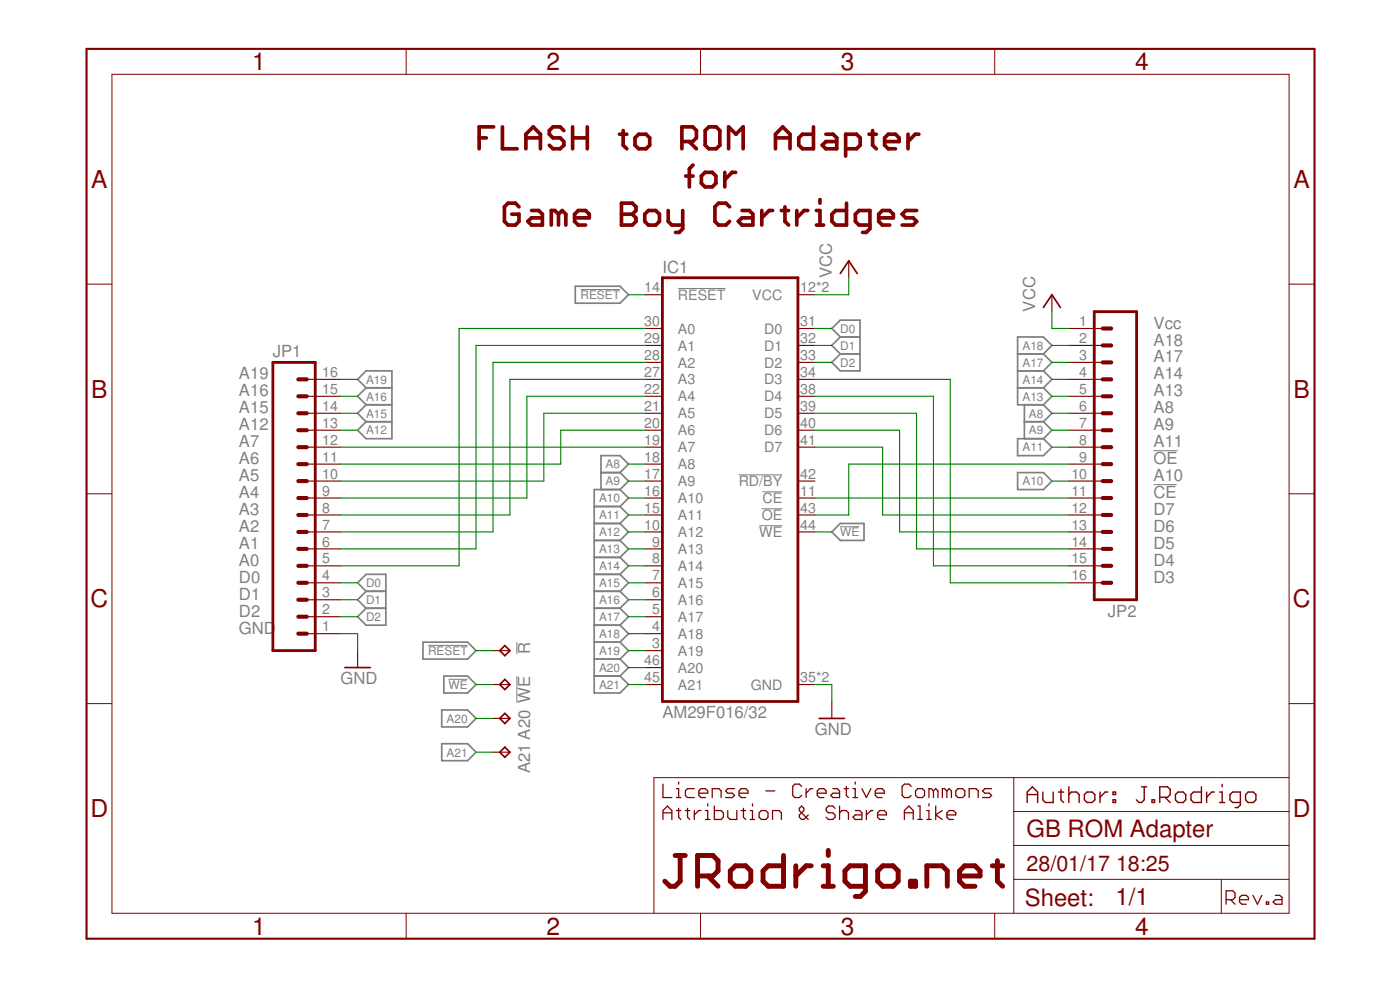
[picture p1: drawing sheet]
<?xml version="1.0" encoding="utf-8"?>
<!DOCTYPE eagle SYSTEM "eagle.dtd">
<eagle version="6.6.0">
<drawing>
<settings>
<setting alwaysvectorfont="no"/>
<setting verticaltext="up"/>
</settings>
<grid distance="0.1" unitdist="inch" unit="inch" style="lines" multiple="1" display="no" altdistance="0.01" altunitdist="inch" altunit="inch"/>
<schematic xreflabel="%F%N/%S.%C%R" xrefpart="/%S.%C%R">
<libraries>
<library name="jrodrigo-gameboy">
<symbols>
<symbol name="AM29FXXX">
<wire x1="-10.16" y1="-30.48" x2="10.16" y2="-30.48" width="0.4064" layer="94"/>
<wire x1="10.16" y1="-30.48" x2="10.16" y2="33.02" width="0.4064" layer="94"/>
<wire x1="10.16" y1="33.02" x2="-10.16" y2="33.02" width="0.4064" layer="94"/>
<wire x1="-10.16" y1="33.02" x2="-10.16" y2="-30.48" width="0.4064" layer="94"/>
<pin name="!RD/BY" x="12.7" y="2.54" length="short" direction="out" rot="R180"/>
<pin name="!CE" x="12.7" y="0" length="short" direction="in" rot="R180"/>
<pin name="!OE" x="12.7" y="-2.54" length="short" direction="in" rot="R180"/>
<pin name="!RESET" x="-12.7" y="30.48" length="short" direction="in"/>
<pin name="!WE" x="12.7" y="-5.08" length="short" direction="in" rot="R180"/>
<pin name="A0" x="-12.7" y="25.4" length="short" direction="in"/>
<pin name="A1" x="-12.7" y="22.86" length="short" direction="in"/>
<pin name="A2" x="-12.7" y="20.32" length="short" direction="in"/>
<pin name="A3" x="-12.7" y="17.78" length="short" direction="in"/>
<pin name="A4" x="-12.7" y="15.24" length="short" direction="in"/>
<pin name="A5" x="-12.7" y="12.7" length="short" direction="in"/>
<pin name="A6" x="-12.7" y="10.16" length="short" direction="in"/>
<pin name="A7" x="-12.7" y="7.62" length="short" direction="in"/>
<pin name="A8" x="-12.7" y="5.08" length="short" direction="in"/>
<pin name="A9" x="-12.7" y="2.54" length="short" direction="in"/>
<pin name="A10" x="-12.7" y="0" length="short" direction="in"/>
<pin name="A11" x="-12.7" y="-2.54" length="short" direction="in"/>
<pin name="A12" x="-12.7" y="-5.08" length="short" direction="in"/>
<pin name="A13" x="-12.7" y="-7.62" length="short" direction="in"/>
<pin name="A14" x="-12.7" y="-10.16" length="short" direction="in"/>
<pin name="A15" x="-12.7" y="-12.7" length="short" direction="in"/>
<pin name="A16" x="-12.7" y="-15.24" length="short" direction="in"/>
<pin name="A17" x="-12.7" y="-17.78" length="short" direction="in"/>
<pin name="A18" x="-12.7" y="-20.32" length="short" direction="in"/>
<pin name="A19" x="-12.7" y="-22.86" length="short" direction="in"/>
<pin name="A20" x="-12.7" y="-25.4" length="short" direction="in"/>
<pin name="A21" x="-12.7" y="-27.94" length="short" direction="in"/>
<pin name="D0" x="12.7" y="25.4" length="short" direction="hiz" rot="R180"/>
<pin name="D1" x="12.7" y="22.86" length="short" direction="hiz" rot="R180"/>
<pin name="D2" x="12.7" y="20.32" length="short" direction="hiz" rot="R180"/>
<pin name="D3" x="12.7" y="17.78" length="short" direction="hiz" rot="R180"/>
<pin name="D4" x="12.7" y="15.24" length="short" direction="hiz" rot="R180"/>
<pin name="D5" x="12.7" y="12.7" length="short" direction="hiz" rot="R180"/>
<pin name="D6" x="12.7" y="10.16" length="short" direction="hiz" rot="R180"/>
<pin name="D7" x="12.7" y="7.62" length="short" direction="hiz" rot="R180"/>
<pin name="GND" x="12.7" y="-27.94" length="short" direction="pwr" rot="R180"/>
<pin name="VCC" x="12.7" y="30.48" length="short" direction="pwr" rot="R180"/>
<text x="-10.16" y="33.655" size="1.778" layer="95">&gt;NAME</text>
<text x="-10.16" y="-33.02" size="1.778" layer="96">&gt;VALUE</text>
</symbol>
<symbol name="CASTELLATIONS_16-PINS">
<wire x1="6.35" y1="-22.86" x2="0" y2="-22.86" width="0.4064" layer="94"/>
<wire x1="3.81" y1="-15.24" x2="5.08" y2="-15.24" width="0.6096" layer="94"/>
<wire x1="3.81" y1="-17.78" x2="5.08" y2="-17.78" width="0.6096" layer="94"/>
<wire x1="3.81" y1="-20.32" x2="5.08" y2="-20.32" width="0.6096" layer="94"/>
<wire x1="0" y1="20.32" x2="0" y2="-22.86" width="0.4064" layer="94"/>
<wire x1="6.35" y1="-22.86" x2="6.35" y2="20.32" width="0.4064" layer="94"/>
<wire x1="0" y1="20.32" x2="6.35" y2="20.32" width="0.4064" layer="94"/>
<wire x1="3.81" y1="-10.16" x2="5.08" y2="-10.16" width="0.6096" layer="94"/>
<wire x1="3.81" y1="-12.7" x2="5.08" y2="-12.7" width="0.6096" layer="94"/>
<wire x1="3.81" y1="-7.62" x2="5.08" y2="-7.62" width="0.6096" layer="94"/>
<wire x1="3.81" y1="-5.08" x2="5.08" y2="-5.08" width="0.6096" layer="94"/>
<wire x1="3.81" y1="-2.54" x2="5.08" y2="-2.54" width="0.6096" layer="94"/>
<wire x1="3.81" y1="0" x2="5.08" y2="0" width="0.6096" layer="94"/>
<wire x1="3.81" y1="2.54" x2="5.08" y2="2.54" width="0.6096" layer="94"/>
<wire x1="3.81" y1="5.08" x2="5.08" y2="5.08" width="0.6096" layer="94"/>
<wire x1="3.81" y1="7.62" x2="5.08" y2="7.62" width="0.6096" layer="94"/>
<wire x1="3.81" y1="10.16" x2="5.08" y2="10.16" width="0.6096" layer="94"/>
<wire x1="3.81" y1="12.7" x2="5.08" y2="12.7" width="0.6096" layer="94"/>
<wire x1="3.81" y1="15.24" x2="5.08" y2="15.24" width="0.6096" layer="94"/>
<wire x1="3.81" y1="17.78" x2="5.08" y2="17.78" width="0.6096" layer="94"/>
<text x="0" y="-25.4" size="1.778" layer="96">&gt;VALUE</text>
<text x="0" y="21.082" size="1.778" layer="95">&gt;NAME</text>
<pin name="1" x="10.16" y="-20.32" visible="pad" length="middle" direction="pas" swaplevel="1" rot="R180"/>
<pin name="2" x="10.16" y="-17.78" visible="pad" length="middle" direction="pas" swaplevel="1" rot="R180"/>
<pin name="3" x="10.16" y="-15.24" visible="pad" length="middle" direction="pas" swaplevel="1" rot="R180"/>
<pin name="4" x="10.16" y="-12.7" visible="pad" length="middle" direction="pas" swaplevel="1" rot="R180"/>
<pin name="5" x="10.16" y="-10.16" visible="pad" length="middle" direction="pas" swaplevel="1" rot="R180"/>
<pin name="6" x="10.16" y="-7.62" visible="pad" length="middle" direction="pas" swaplevel="1" rot="R180"/>
<pin name="7" x="10.16" y="-5.08" visible="pad" length="middle" direction="pas" swaplevel="1" rot="R180"/>
<pin name="8" x="10.16" y="-2.54" visible="pad" length="middle" direction="pas" swaplevel="1" rot="R180"/>
<pin name="9" x="10.16" y="0" visible="pad" length="middle" direction="pas" swaplevel="1" rot="R180"/>
<pin name="10" x="10.16" y="2.54" visible="pad" length="middle" direction="pas" swaplevel="1" rot="R180"/>
<pin name="11" x="10.16" y="5.08" visible="pad" length="middle" direction="pas" swaplevel="1" rot="R180"/>
<pin name="12" x="10.16" y="7.62" visible="pad" length="middle" direction="pas" swaplevel="1" rot="R180"/>
<pin name="13" x="10.16" y="10.16" visible="pad" length="middle" direction="pas" swaplevel="1" rot="R180"/>
<pin name="14" x="10.16" y="12.7" visible="pad" length="middle" direction="pas" swaplevel="1" rot="R180"/>
<pin name="15" x="10.16" y="15.24" visible="pad" length="middle" direction="pas" swaplevel="1" rot="R180"/>
<pin name="16" x="10.16" y="17.78" visible="pad" length="middle" direction="pas" swaplevel="1" rot="R180"/>
</symbol>
</symbols>
<devicesets>
<deviceset name="AM29FXXX" prefix="IC">
<gates>
<gate name="G$1" symbol="AM29FXXX" x="30.48" y="17.78"/>
</gates>
<devices>
<device name="" package="SO44">
<connects>
<connect gate="G$1" pin="!CE" pad="43"/>
<connect gate="G$1" pin="!OE" pad="29"/>
<connect gate="G$1" pin="!RD/BY" pad="28"/>
<connect gate="G$1" pin="!RESET" pad="2"/>
<connect gate="G$1" pin="!WE" pad="30"/>
<connect gate="G$1" pin="A0" pad="16"/>
<connect gate="G$1" pin="A1" pad="15"/>
<connect gate="G$1" pin="A10" pad="4"/>
<connect gate="G$1" pin="A11" pad="3"/>
<connect gate="G$1" pin="A12" pad="42"/>
<connect gate="G$1" pin="A13" pad="41"/>
<connect gate="G$1" pin="A14" pad="40"/>
<connect gate="G$1" pin="A15" pad="39"/>
<connect gate="G$1" pin="A16" pad="38"/>
<connect gate="G$1" pin="A17" pad="37"/>
<connect gate="G$1" pin="A18" pad="36"/>
<connect gate="G$1" pin="A19" pad="35"/>
<connect gate="G$1" pin="A2" pad="14"/>
<connect gate="G$1" pin="A20" pad="32"/>
<connect gate="G$1" pin="A21" pad="31"/>
<connect gate="G$1" pin="A3" pad="13"/>
<connect gate="G$1" pin="A4" pad="10"/>
<connect gate="G$1" pin="A5" pad="9"/>
<connect gate="G$1" pin="A6" pad="8"/>
<connect gate="G$1" pin="A7" pad="7"/>
<connect gate="G$1" pin="A8" pad="6"/>
<connect gate="G$1" pin="A9" pad="5"/>
<connect gate="G$1" pin="D0" pad="17"/>
<connect gate="G$1" pin="D1" pad="18"/>
<connect gate="G$1" pin="D2" pad="19"/>
<connect gate="G$1" pin="D3" pad="20"/>
<connect gate="G$1" pin="D4" pad="24"/>
<connect gate="G$1" pin="D5" pad="25"/>
<connect gate="G$1" pin="D6" pad="26"/>
<connect gate="G$1" pin="D7" pad="27"/>
<connect gate="G$1" pin="GND" pad="21 22"/>
<connect gate="G$1" pin="VCC" pad="23 44"/>
</connects>
<technologies>
<technology name=""/>
</technologies>
</device>
<device name="TSOP48-STANDARD" package="TSOP48">
<connects>
<connect gate="G$1" pin="!CE" pad="11"/>
<connect gate="G$1" pin="!OE" pad="43"/>
<connect gate="G$1" pin="!RD/BY" pad="42"/>
<connect gate="G$1" pin="!RESET" pad="14"/>
<connect gate="G$1" pin="!WE" pad="44"/>
<connect gate="G$1" pin="A0" pad="30"/>
<connect gate="G$1" pin="A1" pad="29"/>
<connect gate="G$1" pin="A10" pad="16"/>
<connect gate="G$1" pin="A11" pad="15"/>
<connect gate="G$1" pin="A12" pad="10"/>
<connect gate="G$1" pin="A13" pad="9"/>
<connect gate="G$1" pin="A14" pad="8"/>
<connect gate="G$1" pin="A15" pad="7"/>
<connect gate="G$1" pin="A16" pad="6"/>
<connect gate="G$1" pin="A17" pad="5"/>
<connect gate="G$1" pin="A18" pad="4"/>
<connect gate="G$1" pin="A19" pad="3"/>
<connect gate="G$1" pin="A2" pad="28"/>
<connect gate="G$1" pin="A20" pad="46"/>
<connect gate="G$1" pin="A21" pad="45"/>
<connect gate="G$1" pin="A3" pad="27"/>
<connect gate="G$1" pin="A4" pad="22"/>
<connect gate="G$1" pin="A5" pad="21"/>
<connect gate="G$1" pin="A6" pad="20"/>
<connect gate="G$1" pin="A7" pad="19"/>
<connect gate="G$1" pin="A8" pad="18"/>
<connect gate="G$1" pin="A9" pad="17"/>
<connect gate="G$1" pin="D0" pad="31"/>
<connect gate="G$1" pin="D1" pad="32"/>
<connect gate="G$1" pin="D2" pad="33"/>
<connect gate="G$1" pin="D3" pad="34"/>
<connect gate="G$1" pin="D4" pad="38"/>
<connect gate="G$1" pin="D5" pad="39"/>
<connect gate="G$1" pin="D6" pad="40"/>
<connect gate="G$1" pin="D7" pad="41"/>
<connect gate="G$1" pin="GND" pad="35 36"/>
<connect gate="G$1" pin="VCC" pad="12 37"/>
</connects>
<technologies>
<technology name=""/>
</technologies>
</device>
</devices>
</deviceset>
<deviceset name="CASTELLATIONS_16-PINS" prefix="JP" uservalue="yes">
<gates>
<gate name="G$1" symbol="CASTELLATIONS_16-PINS" x="0" y="0"/>
</gates>
<devices>
<device name="*" package="CASTELLATIONS_16-PINS">
<connects>
<connect gate="G$1" pin="1" pad="1"/>
<connect gate="G$1" pin="10" pad="10"/>
<connect gate="G$1" pin="11" pad="11"/>
<connect gate="G$1" pin="12" pad="12"/>
<connect gate="G$1" pin="13" pad="13"/>
<connect gate="G$1" pin="14" pad="14"/>
<connect gate="G$1" pin="15" pad="15"/>
<connect gate="G$1" pin="16" pad="16"/>
<connect gate="G$1" pin="2" pad="2"/>
<connect gate="G$1" pin="3" pad="3"/>
<connect gate="G$1" pin="4" pad="4"/>
<connect gate="G$1" pin="5" pad="5"/>
<connect gate="G$1" pin="6" pad="6"/>
<connect gate="G$1" pin="7" pad="7"/>
<connect gate="G$1" pin="8" pad="8"/>
<connect gate="G$1" pin="9" pad="9"/>
</connects>
<technologies>
<technology name=""/>
</technologies>
</device>
</devices>
</deviceset>
</devicesets>
</library>
<library name="supply1">
<symbols>
<symbol name="GND">
<wire x1="-1.905" y1="0" x2="1.905" y2="0" width="0.254" layer="94"/>
<text x="-2.54" y="-2.54" size="1.778" layer="96">&gt;VALUE</text>
<pin name="GND" x="0" y="2.54" visible="off" length="short" direction="sup" rot="R270"/>
</symbol>
<symbol name="VCC">
<wire x1="1.27" y1="-1.905" x2="0" y2="0" width="0.254" layer="94"/>
<wire x1="0" y1="0" x2="-1.27" y2="-1.905" width="0.254" layer="94"/>
<text x="-2.54" y="-2.54" size="1.778" layer="96" rot="R90">&gt;VALUE</text>
<pin name="VCC" x="0" y="-2.54" visible="off" length="short" direction="sup" rot="R90"/>
</symbol>
</symbols>
<devicesets>
<deviceset name="GND" prefix="GND">
<gates>
<gate name="1" symbol="GND" x="0" y="0"/>
</gates>
<devices>
<device name="">
<technologies>
<technology name=""/>
</technologies>
</device>
</devices>
</deviceset>
<deviceset name="VCC" prefix="P+">
<gates>
<gate name="VCC" symbol="VCC" x="0" y="0"/>
</gates>
<devices>
<device name="">
<technologies>
<technology name=""/>
</technologies>
</device>
</devices>
</deviceset>
</devicesets>
</library>
<library name="testpad">
<symbols>
<symbol name="TP">
<wire x1="-0.762" y1="-0.762" x2="0" y2="0" width="0.254" layer="94"/>
<wire x1="0" y1="0" x2="0.762" y2="-0.762" width="0.254" layer="94"/>
<wire x1="0.762" y1="-0.762" x2="0" y2="-1.524" width="0.254" layer="94"/>
<wire x1="0" y1="-1.524" x2="-0.762" y2="-0.762" width="0.254" layer="94"/>
<text x="-1.27" y="1.27" size="1.778" layer="95">&gt;NAME</text>
<text x="1.27" y="-1.27" size="1.778" layer="97">&gt;TP_SIGNAL_NAME</text>
<pin name="TP" x="0" y="-2.54" visible="off" length="short" direction="in" rot="R90"/>
</symbol>
</symbols>
<devicesets>
<deviceset name="TP" prefix="TP">
<gates>
<gate name="G$1" symbol="TP" x="0" y="0"/>
</gates>
<devices>
<device name="B1,27" package="B1,27">
<connects>
<connect gate="G$1" pin="TP" pad="TP"/>
</connects>
<technologies>
<technology name="">
<attribute name="TP_SIGNAL_NAME" value="" constant="no"/>
</technology>
</technologies>
</device>
<device name="B2,54" package="B2,54">
<connects>
<connect gate="G$1" pin="TP" pad="TP"/>
</connects>
<technologies>
<technology name="">
<attribute name="TP_SIGNAL_NAME" value="" constant="no"/>
</technology>
</technologies>
</device>
<device name="PAD1-13" package="P1-13">
<connects>
<connect gate="G$1" pin="TP" pad="TP"/>
</connects>
<technologies>
<technology name="">
<attribute name="TP_SIGNAL_NAME" value="" constant="no"/>
</technology>
</technologies>
</device>
<device name="PAD1-13Y" package="P1-13Y">
<connects>
<connect gate="G$1" pin="TP" pad="TP"/>
</connects>
<technologies>
<technology name="">
<attribute name="TP_SIGNAL_NAME" value="" constant="no"/>
</technology>
</technologies>
</device>
<device name="PAD1-17" package="P1-17">
<connects>
<connect gate="G$1" pin="TP" pad="TP"/>
</connects>
<technologies>
<technology name="">
<attribute name="TP_SIGNAL_NAME" value="" constant="no"/>
</technology>
</technologies>
</device>
<device name="PAD1-17Y" package="P1-17Y">
<connects>
<connect gate="G$1" pin="TP" pad="TP"/>
</connects>
<technologies>
<technology name="">
<attribute name="TP_SIGNAL_NAME" value="" constant="no"/>
</technology>
</technologies>
</device>
<device name="PAD1-20" package="P1-20">
<connects>
<connect gate="G$1" pin="TP" pad="TP"/>
</connects>
<technologies>
<technology name="">
<attribute name="TP_SIGNAL_NAME" value="" constant="no"/>
</technology>
</technologies>
</device>
<device name="PAD1-20Y" package="P1-20Y">
<connects>
<connect gate="G$1" pin="TP" pad="TP"/>
</connects>
<technologies>
<technology name="">
<attribute name="TP_SIGNAL_NAME" value="" constant="no"/>
</technology>
</technologies>
</device>
<device name="TP06R" package="TP06R">
<connects>
<connect gate="G$1" pin="TP" pad="TP"/>
</connects>
<technologies>
<technology name="">
<attribute name="TP_SIGNAL_NAME" value="" constant="no"/>
</technology>
</technologies>
</device>
<device name="TP06SQ" package="TP06SQ">
<connects>
<connect gate="G$1" pin="TP" pad="TP"/>
</connects>
<technologies>
<technology name="">
<attribute name="TP_SIGNAL_NAME" value="" constant="no"/>
</technology>
</technologies>
</device>
<device name="TP07R" package="TP07R">
<connects>
<connect gate="G$1" pin="TP" pad="TP"/>
</connects>
<technologies>
<technology name="">
<attribute name="TP_SIGNAL_NAME" value="" constant="no"/>
</technology>
</technologies>
</device>
<device name="TP07SQ" package="TP07SQ">
<connects>
<connect gate="G$1" pin="TP" pad="TP"/>
</connects>
<technologies>
<technology name="">
<attribute name="TP_SIGNAL_NAME" value="" constant="no"/>
</technology>
</technologies>
</device>
<device name="TP08R" package="TP08R">
<connects>
<connect gate="G$1" pin="TP" pad="TP"/>
</connects>
<technologies>
<technology name="">
<attribute name="TP_SIGNAL_NAME" value="" constant="no"/>
</technology>
</technologies>
</device>
<device name="TP08SQ" package="TP08SQ">
<connects>
<connect gate="G$1" pin="TP" pad="TP"/>
</connects>
<technologies>
<technology name="">
<attribute name="TP_SIGNAL_NAME" value="" constant="no"/>
</technology>
</technologies>
</device>
<device name="TP09R" package="TP09R">
<connects>
<connect gate="G$1" pin="TP" pad="TP"/>
</connects>
<technologies>
<technology name="">
<attribute name="TP_SIGNAL_NAME" value="" constant="no"/>
</technology>
</technologies>
</device>
<device name="TP09SQ" package="TP09SQ">
<connects>
<connect gate="G$1" pin="TP" pad="TP"/>
</connects>
<technologies>
<technology name="">
<attribute name="TP_SIGNAL_NAME" value="" constant="no"/>
</technology>
</technologies>
</device>
<device name="TP10R" package="TP10R">
<connects>
<connect gate="G$1" pin="TP" pad="TP"/>
</connects>
<technologies>
<technology name="">
<attribute name="TP_SIGNAL_NAME" value="" constant="no"/>
</technology>
</technologies>
</device>
<device name="TP10SQ" package="TP10SQ">
<connects>
<connect gate="G$1" pin="TP" pad="TP"/>
</connects>
<technologies>
<technology name="">
<attribute name="TP_SIGNAL_NAME" value="" constant="no"/>
</technology>
</technologies>
</device>
<device name="TP11R" package="TP11R">
<connects>
<connect gate="G$1" pin="TP" pad="TP"/>
</connects>
<technologies>
<technology name="">
<attribute name="TP_SIGNAL_NAME" value="" constant="no"/>
</technology>
</technologies>
</device>
<device name="TP11SQ" package="TP11SQ">
<connects>
<connect gate="G$1" pin="TP" pad="TP"/>
</connects>
<technologies>
<technology name="">
<attribute name="TP_SIGNAL_NAME" value="" constant="no"/>
</technology>
</technologies>
</device>
<device name="TP12SQ" package="TP12SQ">
<connects>
<connect gate="G$1" pin="TP" pad="TP"/>
</connects>
<technologies>
<technology name="">
<attribute name="TP_SIGNAL_NAME" value="" constant="no"/>
</technology>
</technologies>
</device>
<device name="TP12R" package="TP12R">
<connects>
<connect gate="G$1" pin="TP" pad="TP"/>
</connects>
<technologies>
<technology name="">
<attribute name="TP_SIGNAL_NAME" value="" constant="no"/>
</technology>
</technologies>
</device>
<device name="TP13R" package="TP13R">
<connects>
<connect gate="G$1" pin="TP" pad="TP"/>
</connects>
<technologies>
<technology name="">
<attribute name="TP_SIGNAL_NAME" value="" constant="no"/>
</technology>
</technologies>
</device>
<device name="TP14R" package="TP14R">
<connects>
<connect gate="G$1" pin="TP" pad="TP"/>
</connects>
<technologies>
<technology name="">
<attribute name="TP_SIGNAL_NAME" value="" constant="no"/>
</technology>
</technologies>
</device>
<device name="TP15R" package="TP15R">
<connects>
<connect gate="G$1" pin="TP" pad="TP"/>
</connects>
<technologies>
<technology name="">
<attribute name="TP_SIGNAL_NAME" value="" constant="no"/>
</technology>
</technologies>
</device>
<device name="TP16R" package="TP16R">
<connects>
<connect gate="G$1" pin="TP" pad="TP"/>
</connects>
<technologies>
<technology name="">
<attribute name="TP_SIGNAL_NAME" value="" constant="no"/>
</technology>
</technologies>
</device>
<device name="TP17R" package="TP17R">
<connects>
<connect gate="G$1" pin="TP" pad="TP"/>
</connects>
<technologies>
<technology name="">
<attribute name="TP_SIGNAL_NAME" value="" constant="no"/>
</technology>
</technologies>
</device>
<device name="TP18R" package="TP18R">
<connects>
<connect gate="G$1" pin="TP" pad="TP"/>
</connects>
<technologies>
<technology name="">
<attribute name="TP_SIGNAL_NAME" value="" constant="no"/>
</technology>
</technologies>
</device>
<device name="TP19R" package="TP19R">
<connects>
<connect gate="G$1" pin="TP" pad="TP"/>
</connects>
<technologies>
<technology name="">
<attribute name="TP_SIGNAL_NAME" value="" constant="no"/>
</technology>
</technologies>
</device>
<device name="TP20R" package="TP20R">
<connects>
<connect gate="G$1" pin="TP" pad="TP"/>
</connects>
<technologies>
<technology name="">
<attribute name="TP_SIGNAL_NAME" value="" constant="no"/>
</technology>
</technologies>
</device>
<device name="TP13SQ" package="TP13SQ">
<connects>
<connect gate="G$1" pin="TP" pad="TP"/>
</connects>
<technologies>
<technology name="">
<attribute name="TP_SIGNAL_NAME" value="" constant="no"/>
</technology>
</technologies>
</device>
<device name="TP14SQ" package="TP14SQ">
<connects>
<connect gate="G$1" pin="TP" pad="TP"/>
</connects>
<technologies>
<technology name="">
<attribute name="TP_SIGNAL_NAME" value="" constant="no"/>
</technology>
</technologies>
</device>
<device name="TP15SQ" package="TP15SQ">
<connects>
<connect gate="G$1" pin="TP" pad="TP"/>
</connects>
<technologies>
<technology name="">
<attribute name="TP_SIGNAL_NAME" value="" constant="no"/>
</technology>
</technologies>
</device>
<device name="TP16SQ" package="TP16SQ">
<connects>
<connect gate="G$1" pin="TP" pad="TP"/>
</connects>
<technologies>
<technology name="">
<attribute name="TP_SIGNAL_NAME" value="" constant="no"/>
</technology>
</technologies>
</device>
<device name="TP17SQ" package="TP17SQ">
<connects>
<connect gate="G$1" pin="TP" pad="TP"/>
</connects>
<technologies>
<technology name="">
<attribute name="TP_SIGNAL_NAME" value="" constant="no"/>
</technology>
</technologies>
</device>
<device name="TP18SQ" package="TP18SQ">
<connects>
<connect gate="G$1" pin="TP" pad="TP"/>
</connects>
<technologies>
<technology name="">
<attribute name="TP_SIGNAL_NAME" value="" constant="no"/>
</technology>
</technologies>
</device>
<device name="TP19SQ" package="TP19SQ">
<connects>
<connect gate="G$1" pin="TP" pad="TP"/>
</connects>
<technologies>
<technology name="">
<attribute name="TP_SIGNAL_NAME" value="" constant="no"/>
</technology>
</technologies>
</device>
<device name="TP20SQ" package="TP20SQ">
<connects>
<connect gate="G$1" pin="TP" pad="TP"/>
</connects>
<technologies>
<technology name="">
<attribute name="TP_SIGNAL_NAME" value="" constant="no"/>
</technology>
</technologies>
</device>
</devices>
</deviceset>
</devicesets>
</library>
<library name="frames">
<symbols>
<symbol name="A5L-LOC">
<wire x1="85.09" y1="3.81" x2="85.09" y2="24.13" width="0.1016" layer="94"/>
<wire x1="85.09" y1="24.13" x2="139.065" y2="24.13" width="0.1016" layer="94"/>
<wire x1="139.065" y1="24.13" x2="180.34" y2="24.13" width="0.1016" layer="94"/>
<wire x1="170.18" y1="3.81" x2="170.18" y2="8.89" width="0.1016" layer="94"/>
<wire x1="170.18" y1="8.89" x2="180.34" y2="8.89" width="0.1016" layer="94"/>
<wire x1="170.18" y1="8.89" x2="139.065" y2="8.89" width="0.1016" layer="94"/>
<wire x1="139.065" y1="8.89" x2="139.065" y2="3.81" width="0.1016" layer="94"/>
<wire x1="139.065" y1="8.89" x2="139.065" y2="13.97" width="0.1016" layer="94"/>
<wire x1="139.065" y1="13.97" x2="180.34" y2="13.97" width="0.1016" layer="94"/>
<wire x1="139.065" y1="13.97" x2="139.065" y2="19.05" width="0.1016" layer="94"/>
<wire x1="139.065" y1="19.05" x2="180.34" y2="19.05" width="0.1016" layer="94"/>
<wire x1="139.065" y1="19.05" x2="139.065" y2="24.13" width="0.1016" layer="94"/>
<text x="140.97" y="15.24" size="2.54" layer="94">&gt;DRAWING_NAME</text>
<text x="140.97" y="10.16" size="2.286" layer="94">&gt;LAST_DATE_TIME</text>
<text x="154.305" y="5.08" size="2.54" layer="94">&gt;SHEET</text>
<text x="140.716" y="4.953" size="2.54" layer="94">Sheet:</text>
<frame x1="0" y1="0" x2="184.15" y2="133.35" columns="4" rows="4" layer="94"/>
</symbol>
</symbols>
<devicesets>
<deviceset name="DINA5_L" prefix="FRAME" uservalue="yes">
<gates>
<gate name="G$1" symbol="A5L-LOC" x="0" y="0"/>
</gates>
<devices>
<device name="">
<technologies>
<technology name=""/>
</technologies>
</device>
</devices>
</deviceset>
</devicesets>
</library>
</libraries>
<attributes>
</attributes>
<variantdefs>
</variantdefs>
<classes>
<class number="0" name="default" width="0" drill="0">
</class>
</classes>
<parts>
<part name="IC1" library="jrodrigo-gameboy" deviceset="AM29FXXX" device="TSOP48-STANDARD" value="AM29F016/32"/>
<part name="JP1" library="jrodrigo-gameboy" deviceset="CASTELLATIONS_16-PINS" device="*"/>
<part name="JP2" library="jrodrigo-gameboy" deviceset="CASTELLATIONS_16-PINS" device="*"/>
<part name="GND1" library="supply1" deviceset="GND" device=""/>
<part name="GND2" library="supply1" deviceset="GND" device=""/>
<part name="P+1" library="supply1" deviceset="VCC" device=""/>
<part name="P+2" library="supply1" deviceset="VCC" device=""/>
<part name="!WE" library="testpad" deviceset="TP" device="TP08SQ"/>
<part name="A20" library="testpad" deviceset="TP" device="TP08SQ"/>
<part name="A21" library="testpad" deviceset="TP" device="TP08SQ"/>
<part name="!R" library="testpad" deviceset="TP" device="TP08SQ"/>
<part name="FRAME1" library="frames" deviceset="DINA5_L" device=""/>
</parts>
<sheets>
<sheet>
<plain>
<text x="22.86" y="83.82" size="1.778" layer="95">A19</text>
<text x="22.86" y="81.28" size="1.778" layer="95">A16</text>
<text x="22.86" y="78.74" size="1.778" layer="95">A15</text>
<text x="22.86" y="76.2" size="1.778" layer="95">A12</text>
<text x="22.86" y="73.66" size="1.778" layer="95">A7</text>
<text x="22.86" y="71.12" size="1.778" layer="95">A6</text>
<text x="22.86" y="68.58" size="1.778" layer="95">A5</text>
<text x="22.86" y="66.04" size="1.778" layer="95">A4</text>
<text x="22.86" y="63.5" size="1.778" layer="95">A3</text>
<text x="22.86" y="60.96" size="1.778" layer="95">A2</text>
<text x="22.86" y="58.42" size="1.778" layer="95">A1</text>
<text x="22.86" y="55.88" size="1.778" layer="95">A0</text>
<text x="22.86" y="53.34" size="1.778" layer="95">D0</text>
<text x="22.86" y="50.8" size="1.778" layer="95">D1</text>
<text x="22.86" y="48.26" size="1.778" layer="95">D2</text>
<text x="22.86" y="45.72" size="1.778" layer="95">GND</text>
<text x="160.02" y="91.44" size="1.778" layer="95">Vcc</text>
<text x="160.02" y="88.9" size="1.778" layer="95">A18</text>
<text x="160.02" y="86.36" size="1.778" layer="95">A17</text>
<text x="160.02" y="83.82" size="1.778" layer="95">A14</text>
<text x="160.02" y="81.28" size="1.778" layer="95">A13</text>
<text x="160.02" y="78.74" size="1.778" layer="95">A8</text>
<text x="160.02" y="76.2" size="1.778" layer="95">A9</text>
<text x="160.02" y="73.66" size="1.778" layer="95">A11</text>
<text x="160.02" y="71.12" size="1.778" layer="95">!OE</text>
<text x="160.02" y="68.58" size="1.778" layer="95">A10</text>
<text x="160.02" y="66.04" size="1.778" layer="95">!CE</text>
<text x="160.02" y="63.5" size="1.778" layer="95">D7</text>
<text x="160.02" y="60.96" size="1.778" layer="95">D6</text>
<text x="160.02" y="58.42" size="1.778" layer="95">D5</text>
<text x="160.02" y="55.88" size="1.778" layer="95">D4</text>
<text x="160.02" y="53.34" size="1.778" layer="95">D3</text>
<text x="93.98" y="114.3" size="3.81" layer="94" font="vector" ratio="14" align="center">FLASH to ROM Adapter 
for
Game Boy Cartridges</text>
<text x="170.815" y="5.08" size="2.1844" layer="94" font="vector">Rev.a</text>
<text x="140.97" y="20.32" size="2.54" layer="94" font="vector">Author: J.Rodrigo</text>
<text x="86.36" y="17.78" size="2.1844" layer="94" font="vector">License - Creative Commons
Attribution &amp; Share Alike</text>
<text x="86.36" y="10.16" size="5.334" layer="94" font="vector" ratio="14" align="center-left">JRodrigo.net</text>
</plain>
<instances>
<instance part="IC1" gate="G$1" x="96.52" y="66.04"/>
<instance part="JP1" gate="G$1" x="27.94" y="66.04"/>
<instance part="JP2" gate="G$1" x="157.48" y="71.12" rot="R180"/>
<instance part="GND1" gate="1" x="40.64" y="40.64"/>
<instance part="GND2" gate="1" x="111.76" y="33.02"/>
<instance part="P+1" gate="VCC" x="144.78" y="96.52"/>
<instance part="P+2" gate="VCC" x="114.3" y="101.6"/>
<instance part="!WE" gate="G$1" x="63.5" y="38.1" rot="R270"/>
<instance part="A20" gate="G$1" x="63.5" y="33.02" rot="R270"/>
<instance part="A21" gate="G$1" x="63.5" y="27.94" rot="R270"/>
<instance part="!R" gate="G$1" x="63.5" y="43.18" rot="R270"/>
<instance part="FRAME1" gate="G$1" x="0" y="0"/>
</instances>
<busses>
</busses>
<nets>
<net name="GND" class="0">
<segment>
<pinref part="IC1" gate="G$1" pin="GND"/>
<pinref part="GND2" gate="1" pin="GND"/>
<wire x1="109.22" y1="38.1" x2="111.76" y2="38.1" width="0.1524" layer="91"/>
<wire x1="111.76" y1="38.1" x2="111.76" y2="35.56" width="0.1524" layer="91"/>
</segment>
<segment>
<pinref part="JP1" gate="G$1" pin="1"/>
<pinref part="GND1" gate="1" pin="GND"/>
<wire x1="38.1" y1="45.72" x2="40.64" y2="45.72" width="0.1524" layer="91"/>
<wire x1="40.64" y1="45.72" x2="40.64" y2="43.18" width="0.1524" layer="91"/>
</segment>
</net>
<net name="VCC" class="0">
<segment>
<pinref part="IC1" gate="G$1" pin="VCC"/>
<pinref part="P+2" gate="VCC" pin="VCC"/>
<wire x1="109.22" y1="96.52" x2="114.3" y2="96.52" width="0.1524" layer="91"/>
<wire x1="114.3" y1="96.52" x2="114.3" y2="99.06" width="0.1524" layer="91"/>
</segment>
<segment>
<pinref part="P+1" gate="VCC" pin="VCC"/>
<wire x1="144.78" y1="93.98" x2="144.78" y2="91.44" width="0.1524" layer="91"/>
<pinref part="JP2" gate="G$1" pin="1"/>
<wire x1="144.78" y1="91.44" x2="147.32" y2="91.44" width="0.1524" layer="91"/>
</segment>
</net>
<net name="N$1" class="0">
<segment>
<pinref part="JP2" gate="G$1" pin="16"/>
<wire x1="147.32" y1="53.34" x2="129.54" y2="53.34" width="0.1524" layer="91"/>
<wire x1="129.54" y1="53.34" x2="129.54" y2="83.82" width="0.1524" layer="91"/>
<pinref part="IC1" gate="G$1" pin="D3"/>
<wire x1="129.54" y1="83.82" x2="109.22" y2="83.82" width="0.1524" layer="91"/>
</segment>
</net>
<net name="N$2" class="0">
<segment>
<pinref part="JP2" gate="G$1" pin="15"/>
<wire x1="147.32" y1="55.88" x2="127" y2="55.88" width="0.1524" layer="91"/>
<wire x1="127" y1="55.88" x2="127" y2="81.28" width="0.1524" layer="91"/>
<pinref part="IC1" gate="G$1" pin="D4"/>
<wire x1="127" y1="81.28" x2="109.22" y2="81.28" width="0.1524" layer="91"/>
</segment>
</net>
<net name="N$3" class="0">
<segment>
<pinref part="IC1" gate="G$1" pin="D5"/>
<wire x1="109.22" y1="78.74" x2="124.46" y2="78.74" width="0.1524" layer="91"/>
<wire x1="124.46" y1="78.74" x2="124.46" y2="58.42" width="0.1524" layer="91"/>
<pinref part="JP2" gate="G$1" pin="14"/>
<wire x1="124.46" y1="58.42" x2="147.32" y2="58.42" width="0.1524" layer="91"/>
</segment>
</net>
<net name="N$4" class="0">
<segment>
<pinref part="JP2" gate="G$1" pin="13"/>
<wire x1="147.32" y1="60.96" x2="121.92" y2="60.96" width="0.1524" layer="91"/>
<wire x1="121.92" y1="60.96" x2="121.92" y2="76.2" width="0.1524" layer="91"/>
<pinref part="IC1" gate="G$1" pin="D6"/>
<wire x1="121.92" y1="76.2" x2="109.22" y2="76.2" width="0.1524" layer="91"/>
</segment>
</net>
<net name="N$5" class="0">
<segment>
<pinref part="IC1" gate="G$1" pin="D7"/>
<wire x1="109.22" y1="73.66" x2="119.38" y2="73.66" width="0.1524" layer="91"/>
<wire x1="119.38" y1="73.66" x2="119.38" y2="63.5" width="0.1524" layer="91"/>
<pinref part="JP2" gate="G$1" pin="12"/>
<wire x1="119.38" y1="63.5" x2="147.32" y2="63.5" width="0.1524" layer="91"/>
</segment>
</net>
<net name="N$6" class="0">
<segment>
<pinref part="JP2" gate="G$1" pin="11"/>
<wire x1="147.32" y1="66.04" x2="109.22" y2="66.04" width="0.1524" layer="91"/>
<pinref part="IC1" gate="G$1" pin="!CE"/>
</segment>
</net>
<net name="N$7" class="0">
<segment>
<pinref part="JP2" gate="G$1" pin="9"/>
<wire x1="147.32" y1="71.12" x2="114.3" y2="71.12" width="0.1524" layer="91"/>
<wire x1="114.3" y1="71.12" x2="114.3" y2="63.5" width="0.1524" layer="91"/>
<pinref part="IC1" gate="G$1" pin="!OE"/>
<wire x1="114.3" y1="63.5" x2="109.22" y2="63.5" width="0.1524" layer="91"/>
</segment>
</net>
<net name="N$8" class="0">
<segment>
<pinref part="JP1" gate="G$1" pin="6"/>
<wire x1="38.1" y1="58.42" x2="58.42" y2="58.42" width="0.1524" layer="91"/>
<wire x1="58.42" y1="58.42" x2="58.42" y2="88.9" width="0.1524" layer="91"/>
<pinref part="IC1" gate="G$1" pin="A1"/>
<wire x1="58.42" y1="88.9" x2="83.82" y2="88.9" width="0.1524" layer="91"/>
</segment>
</net>
<net name="N$9" class="0">
<segment>
<pinref part="JP1" gate="G$1" pin="7"/>
<wire x1="38.1" y1="60.96" x2="60.96" y2="60.96" width="0.1524" layer="91"/>
<wire x1="60.96" y1="60.96" x2="60.96" y2="86.36" width="0.1524" layer="91"/>
<pinref part="IC1" gate="G$1" pin="A2"/>
<wire x1="60.96" y1="86.36" x2="83.82" y2="86.36" width="0.1524" layer="91"/>
</segment>
</net>
<net name="N$10" class="0">
<segment>
<pinref part="JP1" gate="G$1" pin="5"/>
<wire x1="38.1" y1="55.88" x2="55.88" y2="55.88" width="0.1524" layer="91"/>
<wire x1="55.88" y1="55.88" x2="55.88" y2="91.44" width="0.1524" layer="91"/>
<pinref part="IC1" gate="G$1" pin="A0"/>
<wire x1="55.88" y1="91.44" x2="83.82" y2="91.44" width="0.1524" layer="91"/>
</segment>
</net>
<net name="N$11" class="0">
<segment>
<pinref part="JP1" gate="G$1" pin="8"/>
<wire x1="38.1" y1="63.5" x2="63.5" y2="63.5" width="0.1524" layer="91"/>
<wire x1="63.5" y1="63.5" x2="63.5" y2="83.82" width="0.1524" layer="91"/>
<pinref part="IC1" gate="G$1" pin="A3"/>
<wire x1="63.5" y1="83.82" x2="83.82" y2="83.82" width="0.1524" layer="91"/>
</segment>
</net>
<net name="N$12" class="0">
<segment>
<pinref part="JP1" gate="G$1" pin="9"/>
<wire x1="38.1" y1="66.04" x2="66.04" y2="66.04" width="0.1524" layer="91"/>
<wire x1="66.04" y1="66.04" x2="66.04" y2="81.28" width="0.1524" layer="91"/>
<pinref part="IC1" gate="G$1" pin="A4"/>
<wire x1="66.04" y1="81.28" x2="83.82" y2="81.28" width="0.1524" layer="91"/>
</segment>
</net>
<net name="N$13" class="0">
<segment>
<pinref part="JP1" gate="G$1" pin="10"/>
<wire x1="38.1" y1="68.58" x2="68.58" y2="68.58" width="0.1524" layer="91"/>
<wire x1="68.58" y1="68.58" x2="68.58" y2="78.74" width="0.1524" layer="91"/>
<pinref part="IC1" gate="G$1" pin="A5"/>
<wire x1="68.58" y1="78.74" x2="83.82" y2="78.74" width="0.1524" layer="91"/>
</segment>
</net>
<net name="N$14" class="0">
<segment>
<pinref part="JP1" gate="G$1" pin="11"/>
<wire x1="38.1" y1="71.12" x2="71.12" y2="71.12" width="0.1524" layer="91"/>
<wire x1="71.12" y1="71.12" x2="71.12" y2="76.2" width="0.1524" layer="91"/>
<pinref part="IC1" gate="G$1" pin="A6"/>
<wire x1="71.12" y1="76.2" x2="83.82" y2="76.2" width="0.1524" layer="91"/>
</segment>
</net>
<net name="N$15" class="0">
<segment>
<pinref part="JP1" gate="G$1" pin="12"/>
<wire x1="38.1" y1="73.66" x2="83.82" y2="73.66" width="0.1524" layer="91"/>
<pinref part="IC1" gate="G$1" pin="A7"/>
</segment>
</net>
<net name="!WE" class="0">
<segment>
<pinref part="IC1" gate="G$1" pin="!WE"/>
<wire x1="109.22" y1="60.96" x2="111.76" y2="60.96" width="0.1524" layer="91"/>
<label x="111.76" y="60.96" size="1.27" layer="95" xref="yes"/>
</segment>
<segment>
<pinref part="!WE" gate="G$1" pin="TP"/>
<wire x1="60.96" y1="38.1" x2="58.42" y2="38.1" width="0.1524" layer="91"/>
<label x="58.42" y="38.1" size="1.27" layer="95" rot="R180" xref="yes"/>
</segment>
</net>
<net name="A20" class="0">
<segment>
<pinref part="IC1" gate="G$1" pin="A20"/>
<wire x1="81.28" y1="40.64" x2="83.82" y2="40.64" width="0.1524" layer="91"/>
<label x="81.28" y="40.64" size="1.27" layer="95" rot="R180" xref="yes"/>
</segment>
<segment>
<pinref part="A20" gate="G$1" pin="TP"/>
<wire x1="60.96" y1="33.02" x2="58.42" y2="33.02" width="0.1524" layer="91"/>
<label x="58.42" y="33.02" size="1.27" layer="95" rot="R180" xref="yes"/>
</segment>
</net>
<net name="A21" class="0">
<segment>
<pinref part="IC1" gate="G$1" pin="A21"/>
<wire x1="81.28" y1="38.1" x2="83.82" y2="38.1" width="0.1524" layer="91"/>
<label x="81.28" y="38.1" size="1.27" layer="95" rot="R180" xref="yes"/>
</segment>
<segment>
<pinref part="A21" gate="G$1" pin="TP"/>
<wire x1="60.96" y1="27.94" x2="58.42" y2="27.94" width="0.1524" layer="91"/>
<label x="58.42" y="27.94" size="1.27" layer="95" rot="R180" xref="yes"/>
</segment>
</net>
<net name="D0" class="0">
<segment>
<pinref part="JP1" gate="G$1" pin="4"/>
<wire x1="38.1" y1="53.34" x2="40.64" y2="53.34" width="0.1524" layer="91"/>
<label x="40.64" y="53.34" size="1.27" layer="95" xref="yes"/>
</segment>
<segment>
<pinref part="IC1" gate="G$1" pin="D0"/>
<wire x1="109.22" y1="91.44" x2="111.76" y2="91.44" width="0.1524" layer="91"/>
<label x="111.76" y="91.44" size="1.27" layer="95" xref="yes"/>
</segment>
</net>
<net name="D1" class="0">
<segment>
<pinref part="JP1" gate="G$1" pin="3"/>
<wire x1="38.1" y1="50.8" x2="40.64" y2="50.8" width="0.1524" layer="91"/>
<label x="40.64" y="50.8" size="1.27" layer="95" xref="yes"/>
</segment>
<segment>
<pinref part="IC1" gate="G$1" pin="D1"/>
<wire x1="109.22" y1="88.9" x2="111.76" y2="88.9" width="0.1524" layer="91"/>
<label x="111.76" y="88.9" size="1.27" layer="95" xref="yes"/>
</segment>
</net>
<net name="D2" class="0">
<segment>
<pinref part="JP1" gate="G$1" pin="2"/>
<wire x1="38.1" y1="48.26" x2="40.64" y2="48.26" width="0.1524" layer="91"/>
<label x="40.64" y="48.26" size="1.27" layer="95" xref="yes"/>
</segment>
<segment>
<pinref part="IC1" gate="G$1" pin="D2"/>
<wire x1="109.22" y1="86.36" x2="111.76" y2="86.36" width="0.1524" layer="91"/>
<label x="111.76" y="86.36" size="1.27" layer="95" xref="yes"/>
</segment>
</net>
<net name="A12" class="0">
<segment>
<pinref part="JP1" gate="G$1" pin="13"/>
<wire x1="38.1" y1="76.2" x2="40.64" y2="76.2" width="0.1524" layer="91"/>
<label x="40.64" y="76.2" size="1.27" layer="95" xref="yes"/>
</segment>
<segment>
<pinref part="IC1" gate="G$1" pin="A12"/>
<wire x1="81.28" y1="60.96" x2="83.82" y2="60.96" width="0.1524" layer="91"/>
<label x="81.28" y="60.96" size="1.27" layer="95" rot="R180" xref="yes"/>
</segment>
</net>
<net name="A15" class="0">
<segment>
<pinref part="JP1" gate="G$1" pin="14"/>
<wire x1="38.1" y1="78.74" x2="40.64" y2="78.74" width="0.1524" layer="91"/>
<label x="40.64" y="78.74" size="1.27" layer="95" xref="yes"/>
</segment>
<segment>
<pinref part="IC1" gate="G$1" pin="A15"/>
<wire x1="81.28" y1="53.34" x2="83.82" y2="53.34" width="0.1524" layer="91"/>
<label x="81.28" y="53.34" size="1.27" layer="95" rot="R180" xref="yes"/>
</segment>
</net>
<net name="A16" class="0">
<segment>
<pinref part="JP1" gate="G$1" pin="15"/>
<wire x1="38.1" y1="81.28" x2="40.64" y2="81.28" width="0.1524" layer="91"/>
<label x="40.64" y="81.28" size="1.27" layer="95" xref="yes"/>
</segment>
<segment>
<pinref part="IC1" gate="G$1" pin="A16"/>
<wire x1="81.28" y1="50.8" x2="83.82" y2="50.8" width="0.1524" layer="91"/>
<label x="81.28" y="50.8" size="1.27" layer="95" rot="R180" xref="yes"/>
</segment>
</net>
<net name="A19" class="0">
<segment>
<pinref part="JP1" gate="G$1" pin="16"/>
<wire x1="38.1" y1="83.82" x2="40.64" y2="83.82" width="0.1524" layer="91"/>
<label x="40.64" y="83.82" size="1.27" layer="95" xref="yes"/>
</segment>
<segment>
<pinref part="IC1" gate="G$1" pin="A19"/>
<wire x1="81.28" y1="43.18" x2="83.82" y2="43.18" width="0.1524" layer="91"/>
<label x="81.28" y="43.18" size="1.27" layer="95" rot="R180" xref="yes"/>
</segment>
</net>
<net name="A18" class="0">
<segment>
<pinref part="JP2" gate="G$1" pin="2"/>
<wire x1="147.32" y1="88.9" x2="144.78" y2="88.9" width="0.1524" layer="91"/>
<label x="144.78" y="88.9" size="1.27" layer="95" rot="R180" xref="yes"/>
</segment>
<segment>
<pinref part="IC1" gate="G$1" pin="A18"/>
<wire x1="81.28" y1="45.72" x2="83.82" y2="45.72" width="0.1524" layer="91"/>
<label x="81.28" y="45.72" size="1.27" layer="95" rot="R180" xref="yes"/>
</segment>
</net>
<net name="A17" class="0">
<segment>
<pinref part="JP2" gate="G$1" pin="3"/>
<wire x1="144.78" y1="86.36" x2="147.32" y2="86.36" width="0.1524" layer="91"/>
<label x="144.78" y="86.36" size="1.27" layer="95" rot="R180" xref="yes"/>
</segment>
<segment>
<pinref part="IC1" gate="G$1" pin="A17"/>
<wire x1="81.28" y1="48.26" x2="83.82" y2="48.26" width="0.1524" layer="91"/>
<label x="81.28" y="48.26" size="1.27" layer="95" rot="R180" xref="yes"/>
</segment>
</net>
<net name="A14" class="0">
<segment>
<pinref part="JP2" gate="G$1" pin="4"/>
<wire x1="144.78" y1="83.82" x2="147.32" y2="83.82" width="0.1524" layer="91"/>
<label x="144.78" y="83.82" size="1.27" layer="95" rot="R180" xref="yes"/>
</segment>
<segment>
<pinref part="IC1" gate="G$1" pin="A14"/>
<wire x1="81.28" y1="55.88" x2="83.82" y2="55.88" width="0.1524" layer="91"/>
<label x="81.28" y="55.88" size="1.27" layer="95" rot="R180" xref="yes"/>
</segment>
</net>
<net name="A13" class="0">
<segment>
<pinref part="JP2" gate="G$1" pin="5"/>
<wire x1="144.78" y1="81.28" x2="147.32" y2="81.28" width="0.1524" layer="91"/>
<label x="144.78" y="81.28" size="1.27" layer="95" rot="R180" xref="yes"/>
</segment>
<segment>
<pinref part="IC1" gate="G$1" pin="A13"/>
<wire x1="81.28" y1="58.42" x2="83.82" y2="58.42" width="0.1524" layer="91"/>
<label x="81.28" y="58.42" size="1.27" layer="95" rot="R180" xref="yes"/>
</segment>
</net>
<net name="A8" class="0">
<segment>
<pinref part="JP2" gate="G$1" pin="6"/>
<wire x1="144.78" y1="78.74" x2="147.32" y2="78.74" width="0.1524" layer="91"/>
<label x="144.78" y="78.74" size="1.27" layer="95" rot="R180" xref="yes"/>
</segment>
<segment>
<pinref part="IC1" gate="G$1" pin="A8"/>
<wire x1="83.82" y1="71.12" x2="81.28" y2="71.12" width="0.1524" layer="91"/>
<label x="81.28" y="71.12" size="1.27" layer="95" rot="R180" xref="yes"/>
</segment>
</net>
<net name="A9" class="0">
<segment>
<pinref part="JP2" gate="G$1" pin="7"/>
<wire x1="144.78" y1="76.2" x2="147.32" y2="76.2" width="0.1524" layer="91"/>
<label x="144.78" y="76.2" size="1.27" layer="95" rot="R180" xref="yes"/>
</segment>
<segment>
<pinref part="IC1" gate="G$1" pin="A9"/>
<wire x1="81.28" y1="68.58" x2="83.82" y2="68.58" width="0.1524" layer="91"/>
<label x="81.28" y="68.58" size="1.27" layer="95" rot="R180" xref="yes"/>
</segment>
</net>
<net name="A11" class="0">
<segment>
<pinref part="JP2" gate="G$1" pin="8"/>
<wire x1="144.78" y1="73.66" x2="147.32" y2="73.66" width="0.1524" layer="91"/>
<label x="144.78" y="73.66" size="1.27" layer="95" rot="R180" xref="yes"/>
</segment>
<segment>
<pinref part="IC1" gate="G$1" pin="A11"/>
<wire x1="81.28" y1="63.5" x2="83.82" y2="63.5" width="0.1524" layer="91"/>
<label x="81.28" y="63.5" size="1.27" layer="95" rot="R180" xref="yes"/>
</segment>
</net>
<net name="A10" class="0">
<segment>
<pinref part="JP2" gate="G$1" pin="10"/>
<wire x1="144.78" y1="68.58" x2="147.32" y2="68.58" width="0.1524" layer="91"/>
<label x="144.78" y="68.58" size="1.27" layer="95" rot="R180" xref="yes"/>
</segment>
<segment>
<pinref part="IC1" gate="G$1" pin="A10"/>
<wire x1="81.28" y1="66.04" x2="83.82" y2="66.04" width="0.1524" layer="91"/>
<label x="81.28" y="66.04" size="1.27" layer="95" rot="R180" xref="yes"/>
</segment>
</net>
<net name="!RESET" class="0">
<segment>
<pinref part="IC1" gate="G$1" pin="!RESET"/>
<wire x1="83.82" y1="96.52" x2="81.28" y2="96.52" width="0.1524" layer="91"/>
<label x="81.28" y="96.52" size="1.27" layer="95" rot="R180" xref="yes"/>
</segment>
<segment>
<pinref part="!R" gate="G$1" pin="TP"/>
<wire x1="60.96" y1="43.18" x2="58.42" y2="43.18" width="0.1524" layer="91"/>
<label x="58.42" y="43.18" size="1.27" layer="95" rot="R180" xref="yes"/>
</segment>
</net>
</nets>
</sheet>
</sheets>
</schematic>
</drawing>
<compatibility>
<note version="6.3" minversion="6.2.2" severity="warning">
Since Version 6.2.2 text objects can contain more than one line,
which will not be processed correctly with this version.
</note>
</compatibility>
</eagle>
